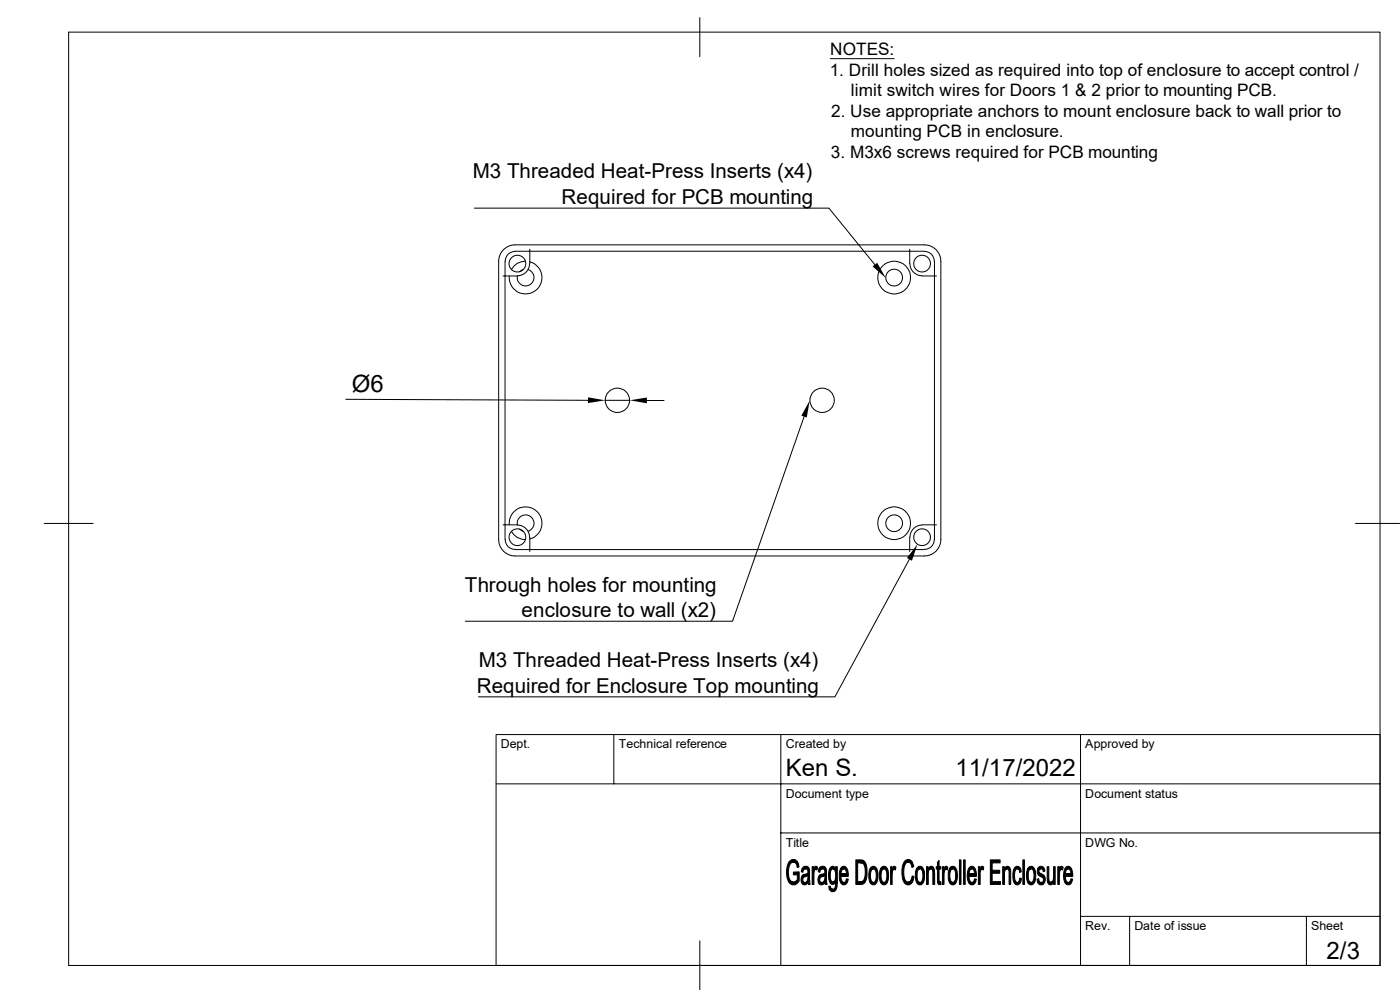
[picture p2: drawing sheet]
<svg xmlns="http://www.w3.org/2000/svg" width="297mm" height="210mm" viewBox="0 0 297 210" stroke-linecap="round" stroke-linejoin="round" font-family="sans-serif">
<g fill="none" stroke="#000" stroke-width=".21">
<path d="M14.6 6.8h278.2v198h-278.2zM148.5 3.7v8.3M176.1 12.4h13.6M100.6 44.2h75.3l9.7 11.9M106.8 53a3.6 3.6 0 0 1 2.5-1.1h86.8a3.5 3.5 0 0 1 3.5 3.5v59.1a3.5 3.5 0 0 1-3.5 3.4h-86.8a3.5 3.5 0 0 1-3.5-3.4v-59.1a3.5 3.5 0 0 1 1-2.4zM107.1 55.4v59.1M109.3 53.3a2.03 2.03 0 0 0-2.1 2.1M109.3 53.3h3.1v2.6M111 57.2l-.8 .5M111.5 55.4a3.3 3.3 0 0 0-3 1.8M112.1 57.2a1.77 1.77 0 0 1 1.1 2.2 1.77 1.77 0 0 1-2.1 1.2 1.77 1.77 0 0 1-1.3-2.1h-3.1M112.4 55.9a2.6 2.6 0 0 1-2.6 2.6"/>
<path d="M112.4 55.5a3.5 3.5 0 0 1 2.5 4.1 3.5 3.5 0 0 1-3.9 2.7 3.5 3.5 0 0 1-3-3.8M112.4 52.9v.4h83.7M193 52.9v3M193 55.9a2.6 2.6 0 0 0 2.6 2.6M196.1 53.3a2.03 2.03 0 0 1 2.1 2.1M198.2 55.4v55.9h.5M198.7 58.5h-3.1M73.4 84.7l51.4 .2M128.4 84.9h5.2M137.2 85h3.7M170.6 88.3l-15.2 43.5h-56.7M9.4 111h10.4"/>
<path d="M106.7 111.3h3.1a1.77 1.77 0 0 1 1.3-2 1.77 1.77 0 0 1 2.1 1.2 1.77 1.77 0 0 1-1.1 2.2M107.2 114.5a2.03 2.03 0 0 0 2.1 2M108 111.3a3.5 3.5 0 0 1 3-3.7 3.5 3.5 0 0 1 3.9 2.7 3.5 3.5 0 0 1-2.5 4M108.5 112.7a3.3 3.3 0 0 0 3 1.8M109.3 116.6h83.7v.4M109.8 111.4a2.6 2.6 0 0 1 2.6 2.6M110.2 112.2l.8 .5M112.4 114v3M192.9 118.7l-15.8 29.1h-75.6M193 114v2.6h3.1M195.6 111.3h2.6v3.2M195.6 111.4a2.6 2.6 0 0 0-2.6 2.6"/>
<path d="M198.2 114.5a2.03 2.03 0 0 1-2.1 2M287.6 111h9.3M130.2 155.8v10.5M165.7 155.8v49M229.2 155.8v49M105.2 166.3h187.6M165.7 176.7h127.1M148.5 199.6v10.4M229.2 194.4h63.6M239.6 194.4v10.4M277.2 194.4v10.4M105.2 204.8v-49h187.6v49"/>
<circle cx="109.8" cy="55.9" r="1.78"/>
<circle cx="189.7" cy="58.9" r="3.5"/>
<circle cx="189.7" cy="58.9" r="1.78"/>
<circle cx="195.6" cy="55.9" r="1.78"/>
<circle cx="131" cy="84.9" r="2.58"/>
<circle cx="174.4" cy="84.9" r="2.58"/>
<circle cx="109.8" cy="114" r="1.78"/>
<circle cx="189.7" cy="111" r="3.5"/>
<circle cx="189.7" cy="111" r="1.78"/>
<circle cx="195.6" cy="114" r="1.78"/>
</g>
<g fill="#000" stroke="#000" stroke-width=".21">
<path d="M167.4 182.8a1.04 1.04 0 0 1 1.8 .1h-.9a1.51 1.51 0 0 0-1 1.8v.3a1.93 1.93 0 0 0 .9 2.1l-.8 .1-.5-1.3v-1.7z" fill-rule="evenodd"/>
<path d="M168.3 182.9h.9l.3 1-.3 .2-.3-.9z" fill-rule="evenodd"/>
<path d="M168.3 185h1.2v1.9a1.21 1.21 0 0 1-1 .8 1.21 1.21 0 0 1-1.1-.5l1.2-.1 .6-.5v-1h-.9z" fill-rule="evenodd"/>
<path d="M170.2 184.3h.7a.55 .55 0 0 0-.6 .7h-.3z" fill-rule="evenodd"/>
<path d="M170.2 185.8h1.2a1.26 1.26 0 0 0-1.1 .8l.2 .5 .9 .2a.74 .74 0 0 1-.9 .4 .74 .74 0 0 1-.5-.9z" fill-rule="evenodd"/>
<path d="M170.4 183.9a.88 .88 0 0 1 1.1 0 .88 .88 0 0 1 .2 1.1l.2 2.6h-.4l-.1-.4h-.4l.4-.6v-.8l-1.1-.1 .3-.2a.64 .64 0 0 0 .7-.3 .64 .64 0 0 0-.1-.8l-1-.1z" fill-rule="evenodd"/>
<path d="M170.7 187.2h.7v.1z" fill-rule="evenodd"/>
<path d="M172.3 183.9h.3v.5h.5l-.3 .2-.1 .6v2.4h-.4z" fill-rule="evenodd"/>
<path d="M172.8 183.9l.2-.1 .4 .1-.1 .7-.7-.2z" fill-rule="evenodd"/>
<path d="M173.7 184.3h.8a.55 .55 0 0 0-.6 .7h-.3z" fill-rule="evenodd"/>
<path d="M173.8 185.8h1.1a1.27 1.27 0 0 0-1 .8l.2 .5 .9 .2a.79 .79 0 0 1-1.1 .4 .79 .79 0 0 1-.4-1.1z" fill-rule="evenodd"/>
<path d="M173.9 184a.88 .88 0 0 1 1.1-.1 .88 .88 0 0 1 .3 1.1l.2 2.6h-.4l-.1-.4h-.4l.4-.7v-.7l-1.1-.1 .3-.2a.59 .59 0 0 0 .8-.5 .59 .59 0 0 0-.5-.7h-.8z" fill-rule="evenodd"/>
<path d="M174.3 187.2h.7v.1z" fill-rule="evenodd"/>
<path d="M175.9 188h.3l.1 .4 .4 .2-.8 .1z" fill-rule="evenodd"/>
<path d="M176.3 183.9l.3-.1h.3l.4 .5h-.6a1.64 1.64 0 0 0-.5 2l.1 .4 .3 .4h1l-.4 .1a.68 .68 0 0 1-.7 .4 .68 .68 0 0 1-.6-.7l-.1-1.1a2.42 2.42 0 0 1 .5-1.9z" fill-rule="evenodd"/>
<path d="M176.7 184.3h.6z" fill-rule="evenodd"/>
<path d="M177.2 187.2l.4-.1a2.02 2.02 0 0 1-.7 2h-.6l-.4-.4 .8-.1a1.13 1.13 0 0 0 .5-1.4z" fill-rule="evenodd"/>
<path d="M176.8 184.3h.5v-.4h.3v3.2h-.9a1.85 1.85 0 0 0 .5-2.1z" fill-rule="evenodd"/>
<path d="M178.3 184.3h.7l-.4 .3-.2 .8h1.6v.5h-1.6l.1 .8 .3 .4 .2 .1h-.7a4.2 4.2 0 0 1 0-2.9z" fill-rule="evenodd"/>
<path d="M178.6 183.9a.88 .88 0 0 1 .9 .1 .88 .88 0 0 1 .4 .8l.1 .6h-1.6h1.2l-.3-1-1-.1z" fill-rule="evenodd"/>
<path d="M178.3 187.2h.8l.3-.3 .2-.5 .4 .1a.95 .95 0 0 1-.4 1 .95 .95 0 0 1-1.1 0z" fill-rule="evenodd"/>
<path d="M181.6 182.4l1.4 .1 .6 .5h-1.7v4h1.7l-.6 .6h-1.4z" fill-rule="evenodd"/>
<path d="M182.5 183h1.1l.3 1.3v1.5l-.3 1.1-1.7 .1h.7a1.06 1.06 0 0 0 .9-1.2 2.6 2.6 0 0 0-.6-2.8z" fill-rule="evenodd"/>
<path d="M184.6 184.3h.7a1.78 1.78 0 0 0-.5 2.3l.2 .4 .3 .2h-.7a4.2 4.2 0 0 1 0-2.9z" fill-rule="evenodd"/>
<path d="M184.7 184a.88 .88 0 0 1 1-.1 .88 .88 0 0 1 .5 .9l.1 .5a2.3 2.3 0 0 1-.9 2.4l-.4-.1-.4-.4h.7a1.52 1.52 0 0 0 .6-1.8l-.3-.9-.2-.2h-.8z" fill-rule="evenodd"/>
<path d="M186.8 184.3h.7a1.5 1.5 0 0 0-.6 1.8l.2 .7 .4 .4h-.7a4.2 4.2 0 0 1 0-2.9z" fill-rule="evenodd"/>
<path d="M187 184a.87 .87 0 0 1 1-.1 .87 .87 0 0 1 .4 .9l.1 .5a2.3 2.3 0 0 1-.8 2.4l-.5-.1-.4-.4h.7a1.52 1.52 0 0 0 .6-1.8l-.2-.9-.2-.2h-.9z" fill-rule="evenodd"/>
<path d="M188.9 183.9h.3v.5h.5l-.2 .1-.2 .5v2.6h-.4z" fill-rule="evenodd"/>
<path d="M189.5 183.8h.3l.3 .2-.2 .6-.7-.2z" fill-rule="evenodd"/>
<path d="M192 182.6a.94 .94 0 0 1 1.5 .3h-.8a1.26 1.26 0 0 0-.9 1.5l-.1 .9a1.57 1.57 0 0 0 1 1.8l.8 .1a1.05 1.05 0 0 1-1.2 .5 1.05 1.05 0 0 1-.7-1l-.3-1.1v-1.2l.3-1.1z" fill-rule="evenodd"/>
<path d="M193.5 185.8l.4 .2-.3 1-.1 .2-.8-.1a1.1 1.1 0 0 0 .8-1.3z" fill-rule="evenodd"/>
<path d="M192.7 182.9h.8l.3 1-.3 .1-.4-.9z" fill-rule="evenodd"/>
<path d="M194.4 184.3h.8a1.5 1.5 0 0 0-.6 1.8l.2 .8 .4 .3h-.7l-.1-.2-.2-1.6z" fill-rule="evenodd"/>
<path d="M194.8 183.9a.92 .92 0 0 1 1.3 .9v.3a2.81 2.81 0 0 1-.6 2.6h-.5l-.5-.5h.7a1.61 1.61 0 0 0 .5-1.9v-.6l-.3-.3-1-.1z" fill-rule="evenodd"/>
<path d="M196.6 183.9h.3v.5h.3l-.3 .7v2.5h-.3z" fill-rule="evenodd"/>
<path d="M196.9 184.3h.6l-.6 .1z" fill-rule="evenodd"/>
<path d="M197.1 183.9a.68 .68 0 0 1 .8 0 .68 .68 0 0 1 .3 .7l.1 3h-.4v-2.7l-.2-.5-.8-.1z" fill-rule="evenodd"/>
<path d="M199.2 182.5v1.4h.4v.5h-.4v2.3l.2 .4h-.5v-2.7h-.3v-.5h.3v-1z" fill-rule="evenodd"/>
<path d="M198.9 187.1h.7v.6a.52 .52 0 0 1-.7-.6z" fill-rule="evenodd"/>
<path d="M199.9 183.9h.3v.5h.5a1.31 1.31 0 0 0-.4 1.3v1.9h-.4z" fill-rule="evenodd"/>
<path d="M200.5 183.8h.3l.3 .2-.1 .6-.8-.2z" fill-rule="evenodd"/>
<path d="M201.4 184.3h.7a1.15 1.15 0 0 0-.6 1.5l.1 .9 .3 .5h.2h-.7l-.1-.4-.1-1.7z" fill-rule="evenodd"/>
<path d="M201.7 183.9a.92 .92 0 0 1 1.3 .9l.1 .5a2.2 2.2 0 0 1-.8 2.4l-.6-.1-.3-.4h.7a1.52 1.52 0 0 0 .6-1.8l-.3-1-1-.1z" fill-rule="evenodd"/>
<path d="M203.5 182.4h.4v5.2h-.4z" fill-rule="evenodd"/>
<path d="M204.4 182.4h.4v5.2h-.4z" fill-rule="evenodd"/>
<path d="M205.4 184.3h.8l-.4 .3-.2 .8h1.5v.5h-1.5l.1 .8 .3 .4 .2 .1h-.7a3.9 3.9 0 0 1-.1-2.9z" fill-rule="evenodd"/>
<path d="M205.8 183.9a.88 .88 0 0 1 .9 .1 .88 .88 0 0 1 .4 .8v.6h-1.5h1.2l-.3-1-1-.1z" fill-rule="evenodd"/>
<path d="M205.5 187.2h.8l.3-.3 .2-.5 .3 .1a.98 .98 0 0 1-1.2 1.1z" fill-rule="evenodd"/>
<path d="M207.6 183.9h.3v.5h.4l-.1 .1-.3 .5v2.6h-.3z" fill-rule="evenodd"/>
<path d="M208.1 183.9a.35 .35 0 0 1 .6 .1l-.1 .6-.7-.2z" fill-rule="evenodd"/>
<path d="M210.1 182.4h2.1v.6h-1.7v1.6h1.6v.7h-1.6v1.7h1.8v.6h-2.2z" fill-rule="evenodd"/>
<path d="M212.7 183.9h.4v.5h.3l-.3 .6v2.6h-.4z" fill-rule="evenodd"/>
<path d="M213.1 184.3h.6l-.6 .1z" fill-rule="evenodd"/>
<path d="M213.3 183.9a.68 .68 0 0 1 .8 0 .68 .68 0 0 1 .3 .7v3h-.3v-2.7l-.3-.5-.7-.1z" fill-rule="evenodd"/>
<path d="M215.2 184.1a.7 .7 0 0 1 .7-.3 .7 .7 0 0 1 .6 .5h-.7a2.24 2.24 0 0 0-.4 2.5l.2 .3 .2 .1h-.7a4.2 4.2 0 0 1 .1-3.1z" fill-rule="evenodd"/>
<path d="M215.1 187.2l1-.1 .3-.8 .3 .1a1.13 1.13 0 0 1-1.1 1.3z" fill-rule="evenodd"/>
<path d="M215.9 184.3h.6l.2 .7-.4 .1-.1-.6z" fill-rule="evenodd"/>
<path d="M217 182.4h.3v5.2h-.3z" fill-rule="evenodd"/>
<path d="M218 184.3h.7a1.5 1.5 0 0 0-.6 1.8l.3 .8 .3 .3h-.6l-.2-.2-.1-1.6z" fill-rule="evenodd"/>
<path d="M218.4 183.9a.92 .92 0 0 1 1.3 .9v.3a2.81 2.81 0 0 1-.7 2.6h-.4l-.5-.5h.6a1.61 1.61 0 0 0 .6-1.9l-.1-.6-.3-.3-.9-.1z" fill-rule="evenodd"/>
<path d="M220.2 184.3h.7a.54 .54 0 0 0-.5 .6 .54 .54 0 0 0 .6 .5 1.29 1.29 0 0 1 .7 1.2 1.29 1.29 0 0 1-.7 1.1l-.5-.1-.3-.4h.7a.67 .67 0 0 0 .5-.8 .67 .67 0 0 0-.8-.5 1.14 1.14 0 0 1-.4-1.6z" fill-rule="evenodd"/>
<path d="M220 186.5l.3-.1 .2 .6 .4 .2h-.7z" fill-rule="evenodd"/>
<path d="M220.4 183.9a.85 .85 0 0 1 .9 .1 .85 .85 0 0 1 .4 .8l-.4 .1a.46 .46 0 0 0-.4-.6h-.7z" fill-rule="evenodd"/>
<path d="M222.2 183.9h.3l.1 3 .2 .3h.7a.65 .65 0 0 1-.8 .5 .65 .65 0 0 1-.5-.8z" fill-rule="evenodd"/>
<path d="M222.9 187.2l.6-.1v.1z" fill-rule="evenodd"/>
<path d="M223.5 183.9h.4v3.7h-.4v-.5l-.2-.1 .2-.9z" fill-rule="evenodd"/>
<path d="M224.4 183.9h.3v.5h.5l-.2 .1-.2 .5-.1 2.6h-.3z" fill-rule="evenodd"/>
<path d="M225 183.9a.35 .35 0 0 1 .6 .1l-.2 .6-.7-.2z" fill-rule="evenodd"/>
<path d="M225.9 184.3h.7l-.5 .4-.1 .7h1.6v.5h-1.6l.2 1 .5 .3h-.8l-.2-.7-.1-1z" fill-rule="evenodd"/>
<path d="M226.2 183.9a.92 .92 0 0 1 1 .1 .92 .92 0 0 1 .3 1l.1 .4h-1.6h1.2l-.3-1-1-.1z" fill-rule="evenodd"/>
<path d="M225.9 187.2h.8l.3-.3 .2-.5 .3 .1a.94 .94 0 0 1-.3 1 .94 .94 0 0 1-1 .1z" fill-rule="evenodd"/>
</g>
<path d="M185.1 56.5l1-.7 1.8 3.2zM124.8 84.3l3.6 .6-3.7 .6zM133.6 84.9l3.6-.6v1.3zM171.8 84.9l-.6 3.7-1.2-.4zM194.6 115.4l-1.1 3.6-1.1-.6z" fill="#000"/>
<g font-size="5.1">
<text x="74.6" y="83.1">Ø6</text>
<text x="166.7" y="164.7">Ken S.</text>
<text x="202.7" y="164.7">11/17/2022</text>
<text x="281.4" y="203.4">2/3</text>
</g>
<g font-size="4.4">
<text x="100.3" y="37.8">M3 Threaded Heat-Press Inserts (x4)</text>
<text x="119.1" y="43.2">Required for PCB mounting</text>
<text x="98.6" y="125.6">Through holes for mounting</text>
<text x="110.7" y="130.9">enclosure to wall (x2)</text>
<text x="101.6" y="141.5">M3 Threaded Heat-Press Inserts (x4)</text>
<text x="101.2" y="146.9">Required for Enclosure Top mounting</text>
</g>
<g font-size="3.6">
<text x="176.1" y="11.7">NOTES:</text>
<text x="176" y="16">1. Drill holes sized as required into top of enclosure to accept control /</text>
<text x="180.5" y="20.4">limit switch wires for Doors 1 &amp; 2 prior to mounting PCB.</text>
<text x="176.3" y="24.8">2. Use appropriate anchors to mount enclosure back to wall prior to</text>
<text x="180.5" y="29.2">mounting PCB in enclosure.</text>
<text x="176.3" y="33.6">3. M3x6 screws required for PCB mounting</text>
</g>
<g font-size="2.6">
<text x="106.3" y="158.8">Dept.</text>
<text x="131.3" y="158.8">Technical reference</text>
<text x="166.7" y="158.8">Created by</text>
<text x="230.2" y="158.8">Approved by</text>
<text x="166.7" y="169.2">Document type</text>
<text x="230.2" y="169.2">Document status</text>
<text x="166.7" y="179.6">Title</text>
<text x="230.2" y="179.6">DWG No.</text>
<text x="230.2" y="197.3">Rev.</text>
<text x="240.7" y="197.3">Date of issue</text>
<text x="278.2" y="197.3">Sheet</text>
</g>
</svg>
